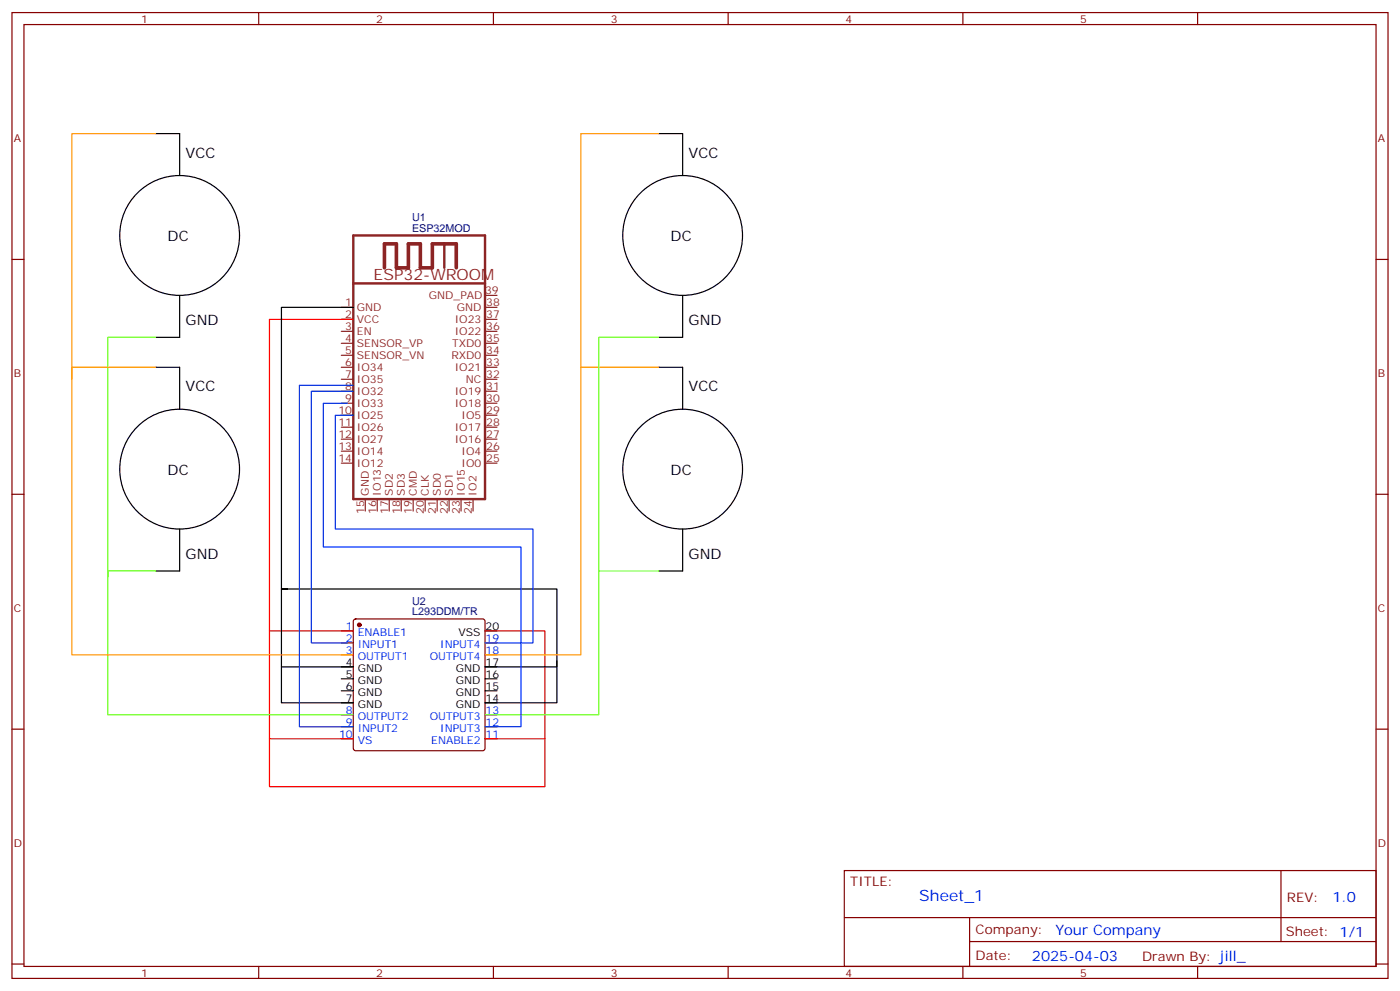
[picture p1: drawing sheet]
<svg xmlns="http://www.w3.org/2000/svg" width="412mm" height="292mm" viewBox="0 0 412 292" stroke-linecap="round" stroke-linejoin="round" font-family="sans-serif">
<g fill="none" stroke="#870000" stroke-width=".35">
<path d="M3.5 3.7h405.4v284.3h-405.4zM7.1 7.2h398.2v277.3h-398.2zM76.2 3.7v3.5M145.3 3.7v3.5M214.5 3.7v3.5M283.6 3.7v3.5M352.8 3.7v3.5M3.5 76.4h3.6M405.3 76.4h3.6M3.5 145.5h3.6M405.3 145.5h3.6M100.5 185.7h3.6"/>
<path d="M100.5 189.3h3.6M100.5 192.8h3.6M104.3 182.4l.5-.2h37.4l.5 .2 .2 .5v37.4l-.3 .5-.4 .2h-37.4l-.5-.2-.2-.5v-37.4zM142.9 189.3h3.5M142.9 192.8h3.5M3.5 214.7h3.6M100.5 210.4h3.6M100.5 214h3.6M100.5 217.5h3.6M142.9 210.4h3.5M142.9 214h3.5M142.9 217.5h3.5"/>
<path d="M405.3 214.7h3.6M248.7 256.3h156.6v28.2h-156.6zM377.3 256.3v20.9M248.7 270.1h156.5M285.6 277.2h119.6M285.6 270.1v14.2M3.5 283.8h3.6M76.2 284.5v3.5M145.3 284.5v3.5M214.5 284.5v3.5M283.6 284.5v3.5M352.8 284.5v3.5"/>
<path d="M405.3 283.8h3.6"/>
</g>
<g fill="none" stroke="#8c2424" stroke-width=".35">
<path d="M100.5 97.5h3.6M100.5 94h3.6M100.5 90.5h3.6M142.9 97.5h3.5M142.9 94h3.5M142.9 90.5h3.5M142.9 87h3.5M100.5 118.7h3.6M100.5 115.2h3.6M100.5 111.7h3.6M100.5 108.1h3.6M100.5 104.6h3.6"/>
<path d="M100.5 101.1h3.6M142.9 118.7h3.5M142.9 115.2h3.5M142.9 111.7h3.5M142.9 108.1h3.5M142.9 104.6h3.5M142.9 101.1h3.5M100.5 136.3h3.6M100.5 132.8h3.6M100.5 129.3h3.6M100.5 125.8h3.6M100.5 122.2h3.6"/>
<path d="M142.9 136.3h3.5M142.9 132.8h3.5M142.9 129.3h3.5M142.9 125.8h3.5M142.9 122.2h3.5M107.6 146.9v3.6M111.1 146.9v3.6M114.7 146.9v3.6M118.2 146.9v3.6M121.7 146.9v3.6M125.2 146.9v3.6M128.8 146.9v3.6"/>
<path d="M132.3 146.9v3.6M135.8 146.9v3.6M139.3 146.9v3.6"/>
</g>
<path d="M104.1 69.3h38.8v77.6h-38.8zM130.9 71.8v7M104.1 83.4h38.8" fill="none" stroke="#8c2424" stroke-width=".71"/>
<path d="M113.2 78.8v-7h3.6v7h3.5v-7h3.5v7h3.6v-7h7v7" fill="none" stroke="#8c2424" stroke-width="1.1"/>
<circle cx="105.8" cy="184" r=".53" fill="#870000" stroke="#870000" stroke-width=".35"/>
<g fill="none" stroke="#000" stroke-width=".35">
<path d="M45.9 39.3h7v12.4M194 39.3h7.1v12.4M52.9 87v12.3h-7M104.1 90.5h-21.2v116.4h21.2h-3.6M201.1 87v12.3h-7.1M45.9 108.1h7v12.4M194 108.1h7.1v12.4M52.9 155.8v12.3h-7M201.1 155.8v12.3h-7.1M84.7 173.4h-1.8h81.1v22.9h-21.1h3.5M82.9 196.3h21.2M100.5 199.8h3.6"/>
<path d="M142.9 199.8h3.5M142.9 185.7h3.5M164 194.6v12.3h-21.1h3.5M100.5 203.4h3.6M142.9 203.4h3.5"/>
<circle cx="52.9" cy="69.3" r="17.6"/>
<circle cx="201.1" cy="69.3" r="17.6"/>
<circle cx="52.9" cy="138.1" r="17.6"/>
<circle cx="201.1" cy="138.1" r="17.6"/>
</g>
<path d="M104.1 94h-24.7v123.5h24.7M79.4 185.7h24.7M142.9 185.7h17.6v45.9h-81.1v-14.1M142.9 217.5h17.6" fill="none" stroke="#f00" stroke-width=".35"/>
<path d="M45.9 99.3h-14.2v70.6M45.9 168.1h-14.2v42.3h72.4" fill="none" stroke="#6f0" stroke-width=".35"/>
<path d="M45.9 39.3h-24.7v72.4M194 39.3h-22.9v153.5h-28.2M45.9 108.1h-24.7v84.7h82.9M171.1 108.1h22.9" fill="none" stroke="#f90" stroke-width=".35"/>
<path d="M194 99.3h-17.6v111.1h-33.5M176.4 168.1h17.6" fill="none" stroke="#6f3" stroke-width=".35"/>
<path d="M104.1 115.2h-12.4v74.1h10.6M104.1 113.4h-15.9v100.6h15.9" fill="none" stroke="#03c" stroke-width=".35"/>
<path d="M102.3 118.7h-7.1v42.3h58.3v53h-10.6M104.1 122.2h-5.3v33.6h58.2v33.5h-14.1" fill="none" stroke="#03f" stroke-width=".35"/>
<text font-size="4.6" fill="#8d2323" x="110.1" y="82.4">ESP32-WROOM</text>
<text font-size="4.6" fill="#00f" x="270.8" y="265.3">Sheet_1</text>
<g font-size="4.2">
<text x="54.7" y="46.4">VCC</text>
<text x="202.8" y="46.4">VCC</text>
<text x="49.4" y="71.1">DC</text>
<text x="197.6" y="71.1">DC</text>
<text x="54.7" y="95.8">GND</text>
<text x="202.8" y="95.8">GND</text>
<text x="54.7" y="115.2">VCC</text>
<text x="202.8" y="115.2">VCC</text>
<text x="49.4" y="139.9">DC</text>
<text x="197.6" y="139.9">DC</text>
<text x="54.7" y="164.6">GND</text>
<text x="202.8" y="164.6">GND</text>
</g>
<g font-size="4.2" fill="#00f">
<text x="392.5" y="265.6">1.0</text>
<text x="310.9" y="275.1">Your Company</text>
<text x="304" y="282.9">2025-04-03</text>
</g>
<g font-size="3.9" fill="#800">
<text x="250.5" y="260.9">TITLE:</text>
<text x="379.1" y="265.6">REV:</text>
<text x="287.4" y="275.1">Company:</text>
<text x="378.7" y="275.7">Sheet: 1/1</text>
<text x="287.4" y="282.8">Date:</text>
<text x="336.4" y="282.8">Drawn By: jill_</text>
</g>
<g font-size="3.2" fill="#800">
<text x="41.6" y="6.7">1</text>
<text x="110.8" y="6.7">2</text>
<text x="179.9" y="6.7">3</text>
<text x="249.1" y="6.7">4</text>
<text x="318.2" y="6.7">5</text>
<text x="4.1" y="41.8">A</text>
<text x="405.9" y="41.8">A</text>
<text x="4.1" y="110.9">B</text>
<text x="405.9" y="110.9">B</text>
<text x="4.1" y="180.1">C</text>
<text x="405.9" y="180.1">C</text>
<text x="4.1" y="249.2">D</text>
<text x="405.9" y="249.2">D</text>
<text x="41.6" y="287.5">1</text>
<text x="110.8" y="287.5">2</text>
<text x="179.9" y="287.5">3</text>
<text x="249.1" y="287.5">4</text>
<text x="318.2" y="287.5">5</text>
</g>
<g font-size="3.2" fill="#000080">
<text x="121.4" y="65.1">U1</text>
<text x="121.4" y="68.3">ESP32MOD</text>
<text x="121.4" y="178">U2</text>
<text x="121.4" y="181.2">L293DDM/TR</text>
</g>
<g font-size="3.2" fill="#8d2323">
<text x="126.3" y="88">GND_PAD</text>
<text x="142.9" y="86.6">39</text>
<text x="101.7" y="93.7">2</text>
<text x="101.7" y="90.1">1</text>
<text x="105.1" y="95.1">VCC</text>
<text x="105.1" y="91.5">GND</text>
<text x="134" y="95.1">IO23</text>
<text x="134.5" y="91.5">GND</text>
<text x="143.2" y="93.7">37</text>
<text x="143.2" y="90.1">38</text>
<text x="101.7" y="100.7">4</text>
<text x="101.7" y="97.2">3</text>
<text x="105.1" y="98.6">EN</text>
<text x="134" y="98.6">IO22</text>
<text x="143.2" y="100.7">35</text>
<text x="143.2" y="97.2">36</text>
<text x="101.7" y="107.8">6</text>
<text x="101.7" y="104.2">5</text>
<text x="105.1" y="105.7">SENSOR_VN</text>
<text x="105.1" y="102.1">SENSOR_VP</text>
<text x="133" y="105.7">RXD0</text>
<text x="133.2" y="102.1">TXD0</text>
<text x="143.2" y="107.8">33</text>
<text x="143.2" y="104.2">34</text>
<text x="101.7" y="111.3">7</text>
<text x="105.1" y="112.7">IO35</text>
<text x="105.1" y="109.2">IO34</text>
<text x="134" y="109.2">IO21</text>
<text x="137.2" y="112.7">NC</text>
<text x="143.2" y="111.3">32</text>
<text x="101.7" y="118.4">9</text>
<text x="101.7" y="114.8">8</text>
<text x="105.1" y="119.8">IO33</text>
<text x="105.1" y="116.2">IO32</text>
<text x="134" y="119.8">IO18</text>
<text x="134" y="116.2">IO19</text>
<text x="143.2" y="118.4">30</text>
<text x="143.2" y="114.8">31</text>
<text x="99.7" y="125.4">11</text>
<text x="99.7" y="121.9">10</text>
<text x="105.1" y="123.3">IO25</text>
<text x="136" y="123.3">IO5</text>
<text x="143.2" y="125.4">28</text>
<text x="143.2" y="121.9">29</text>
<text x="99.7" y="128.9">12</text>
<text x="105.1" y="130.4">IO27</text>
<text x="105.1" y="126.8">IO26</text>
<text x="134" y="130.4">IO16</text>
<text x="134" y="126.8">IO17</text>
<text x="143.2" y="128.9">27</text>
<text x="99.7" y="136">14</text>
<text x="99.7" y="132.5">13</text>
<text x="105.1" y="137.4">IO12</text>
<text x="105.1" y="133.9">IO14</text>
<text x="136" y="137.4">IO0</text>
<text x="136" y="133.9">IO4</text>
<text x="143.2" y="136">25</text>
<text x="143.2" y="132.5">26</text>
<text x="108.7" y="145.9" transform="rotate(-90 108.7 145.9)">GND</text>
<text x="112.2" y="145.9" transform="rotate(-90 112.2 145.9)">IO13</text>
<text x="115.7" y="145.9" transform="rotate(-90 115.7 145.9)">SD2</text>
<text x="119.2" y="145.9" transform="rotate(-90 119.2 145.9)">SD3</text>
<text x="122.8" y="145.9" transform="rotate(-90 122.8 145.9)">CMD</text>
<text x="126.3" y="145.9" transform="rotate(-90 126.3 145.9)">CLK</text>
<text x="129.8" y="145.9" transform="rotate(-90 129.8 145.9)">SD0</text>
<text x="133.3" y="145.9" transform="rotate(-90 133.3 145.9)">SD1</text>
<text x="136.9" y="145.9" transform="rotate(-90 136.9 145.9)">IO15</text>
<text x="140.4" y="145.9" transform="rotate(-90 140.4 145.9)">IO2</text>
<text x="107.2" y="151.3" transform="rotate(-90 107.2 151.3)">15</text>
<text x="110.8" y="151.3" transform="rotate(-90 110.8 151.3)">16</text>
<text x="114.3" y="151.3" transform="rotate(-90 114.3 151.3)">17</text>
<text x="117.8" y="151.3" transform="rotate(-90 117.8 151.3)">18</text>
<text x="121.4" y="151.3" transform="rotate(-90 121.4 151.3)">19</text>
<text x="124.9" y="151.3" transform="rotate(-90 124.9 151.3)">20</text>
<text x="128.4" y="151.3" transform="rotate(-90 128.4 151.3)">21</text>
<text x="131.9" y="151.3" transform="rotate(-90 131.9 151.3)">22</text>
<text x="135.5" y="151.3" transform="rotate(-90 135.5 151.3)">23</text>
<text x="139" y="151.3" transform="rotate(-90 139 151.3)">24</text>
</g>
<g font-size="3.2" fill="#00f">
<text x="101.9" y="185.4">1</text>
<text x="101.9" y="188.9">2</text>
<text x="105.4" y="187.1">ENABLE1</text>
<text x="105.4" y="190.7">INPUT1</text>
<text x="129.7" y="190.7">INPUT4</text>
<text x="143.1" y="188.9">19</text>
<text x="101.9" y="192.4">3</text>
<text x="105.4" y="194.2">OUTPUT1</text>
<text x="126.6" y="194.2">OUTPUT4</text>
<text x="143.1" y="192.4">18</text>
<text x="101.9" y="210.1">8</text>
<text x="101.9" y="213.6">9</text>
<text x="105.4" y="211.8">OUTPUT2</text>
<text x="105.4" y="215.4">INPUT2</text>
<text x="126.6" y="211.8">OUTPUT3</text>
<text x="129.7" y="215.4">INPUT3</text>
<text x="143.1" y="213.6">12</text>
<text x="143.1" y="210.1">13</text>
<text x="99.9" y="217.1">10</text>
<text x="105.4" y="218.9">VS</text>
<text x="127.1" y="218.9">ENABLE2</text>
<text x="143.1" y="217.1">11</text>
</g>
<g font-size="3.2">
<text x="143.1" y="185.4">20</text>
<text x="135.1" y="187.1">VSS</text>
<text x="101.9" y="196">4</text>
<text x="105.4" y="197.7">GND</text>
<text x="134.3" y="197.7">GND</text>
<text x="143.1" y="196">17</text>
<text x="101.9" y="199.5">5</text>
<text x="101.9" y="203">6</text>
<text x="105.4" y="201.3">GND</text>
<text x="134.3" y="201.3">GND</text>
<text x="143.1" y="203">15</text>
<text x="143.1" y="199.5">16</text>
<text x="101.9" y="206.6">7</text>
<text x="105.4" y="204.8">GND</text>
<text x="105.4" y="208.3">GND</text>
<text x="134.3" y="208.3">GND</text>
<text x="134.3" y="204.8">GND</text>
<text x="143.1" y="206.6">14</text>
</g>
</svg>
